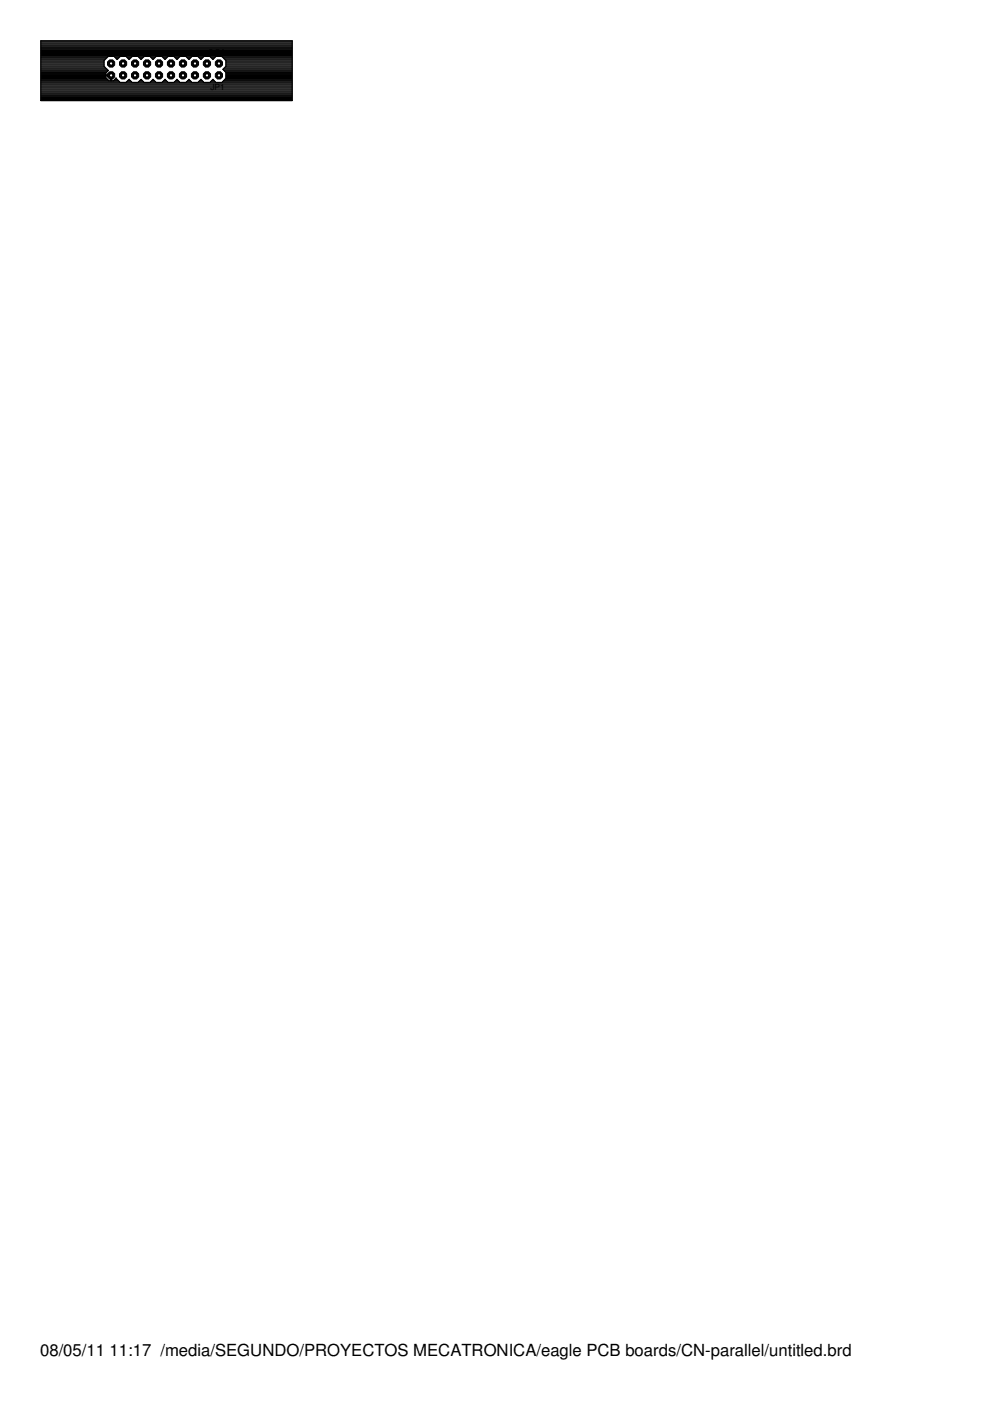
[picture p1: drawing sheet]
<svg xmlns="http://www.w3.org/2000/svg" width="210mm" height="297mm" viewBox="0 0 210 297" stroke-linecap="round" stroke-linejoin="round" font-family="sans-serif">
<g fill="#000" stroke="#000" stroke-width=".25">
<path d="M8.7 8.7h53.3zM8.7 20h53.3zM8.7 19.8h53.3zM8.7 19.5h53.3zM8.7 19.3h53.3zM8.7 19.1h53.3zM8.7 18.9h53.3zM8.7 18.6h53.3zM8.7 18.4h53.3zM8.7 18.2h53.3zM8.7 18h53.3zM8.7 17.8h53.3z"/>
<path d="M8.7 17.5h53.3zM8.7 17.3h16.6zM8.7 17.1h14.4zM8.7 16.9h14.2zM8.7 16.7h13.9zM8.7 16.4h13.7zM8.7 16.2h13.7zM8.7 16h14.7zM8.7 15.8h13.7zM8.7 15.6h13.7zM8.7 15.3h13.9zM8.7 15.1h14.1z"/>
<path d="M8.7 14.9h14.2zM8.7 14.7h14zM8.7 14.5h13.7zM8.7 14.2h13.5zM8.7 14h13.4zM8.7 13.8h13.4zM8.7 13.6h13.4zM8.7 13.3h13.4zM8.7 13.1h13.4zM8.7 12.9h13.4zM8.7 12.7h13.5zM8.7 12.5h13.7z"/>
<path d="M8.7 12.2h14zM8.7 12h14.2zM8.7 11.8h53.3zM8.7 11.6h53.3zM8.7 11.3h53.3zM8.7 11.1h53.3zM8.7 10.9h53.3zM8.7 10.7h53.3zM8.7 10.5h53.3zM8.7 10.2h53.3zM8.7 10h53.3zM8.7 9.8h53.3z"/>
<path d="M8.7 9.6h53.3zM8.7 9.4h53.3zM8.7 9.1h53.3zM8.7 8.9h53.3zM22.1 12.8v1.3zM22.1 14.1l.8 .8zM22.4 15.5v.4zM22.4 15.9h1zM22.4 16.1v.3zM22.4 16.4l.7 .7zM22.1 12.8l.8-.8zM23 14.9l-.6 .6z"/>
<path d="M23.1 17.1h.3zM23.4 15.9v.2zM22.4 16.1h1zM23.4 16.1v1zM23.4 16.1h.3zM23.4 17.1h.3zM23.4 16.9h.3zM23.4 16.7h.3zM23.4 16.4h.3zM23.4 16.2h.3zM23.7 16.1v1zM23.7 17.1h.3z"/>
<path d="M24.6 16.6l-.6 .5zM24 17.1h1.1zM22.9 12h1.3zM24.2 12h1.2zM24.3 16.9h.6zM24.5 12.2h.7zM24.5 16.7h.2zM24.6 16.6l.9 .9zM24.7 12.5h.3zM24.2 12l.6 .6zM25.5 12l-.7 .6zM25.5 17.5h1.2z"/>
<path d="M25.5 12h1.2zM27.4 16.8l-.7 .7zM26.8 12h1.2zM26.9 17.3h1zM27 12.2h.7zM27.1 17.1h.5zM27.2 12.5h.3zM27.3 16.9h.1zM26.7 12l.7 .6zM27.4 16.8l.6 .7zM28 12l-.6 .6zM28 17.5h1.3z"/>
<path d="M28 12h1.3zM29.3 17.5l.6-.7zM29.3 12h1.2zM29.4 17.3h1zM29.5 12.2h.8zM29.6 17.1h.6zM29.8 12.5h.3zM29.8 16.9h.2zM29.3 12l.6 .6zM29.9 16.8l.7 .7zM30.6 12l-.7 .6zM30.6 17.5h1.2z"/>
<path d="M30.6 12h1.2zM32.4 16.8l-.6 .7zM31.9 12h1.1zM31.9 17.3h1.1zM32.1 12.2h.7zM32.2 17.1h.5zM32.3 12.5h.3zM32.4 16.9h.1zM31.8 12l.6 .6zM32.4 16.8l.7 .7zM33.1 12l-.7 .6zM33.1 17.5h1.2z"/>
<path d="M33.1 12h1.2zM34.3 17.5l.7-.7zM34.4 12h1.2zM34.5 17.3h1zM34.6 12.2h.7zM34.7 17.1h.6zM34.8 12.5h.3zM34.9 16.9h.2zM34.3 12l.7 .6zM35 16.8l.6 .7zM35.6 12l-.6 .6zM35.6 17.5h1.3z"/>
<path d="M35.6 12h1.3zM36.9 17.5l.6-.7zM36.9 12h1.2zM37 17.3h1zM37.1 12.2h.8zM37.3 17.1h.5zM37.4 12.5h.3zM37.5 16.9h.1zM36.9 12l.6 .6zM37.5 16.8l.7 .7zM38.2 12l-.7 .6zM38.2 17.5h1.2z"/>
<path d="M38.2 12h1.2zM40.1 16.8l-.7 .7zM39.5 12h1.2zM39.6 17.3h1zM39.7 12.2h.7zM39.8 17.1h.5zM39.9 12.5h.3zM39.4 12l.7 .6zM40.1 16.8l.6 .7zM40.7 12l-.6 .6zM40.7 17.5h1.3zM40.7 12h1.3z"/>
<path d="M42 17.5l.6-.7zM42 12h1.2zM42.1 17.3h1zM42.2 12.2h.8zM42.3 17.1h.6zM42.5 12.5h.3zM42 12l.6 .6zM42.6 16.8l.6 .7zM43.2 12l-.6 .6zM43.2 17.5h1.3zM43.2 12h1.3zM44.5 17.5l.6-.7z"/>
<path d="M44.6 12h1.1zM44.6 17.3h1zM44.8 12.2h.7zM44.9 17.1h.5zM45 12.5h.3zM44.5 12l.6 .6zM45.1 16.8l.7 .7zM45.8 12l-.7 .6zM45.8 17.5h1.2zM45.8 12h1.2zM47.9 16.6l-.9 .9zM47.1 12h14.9z"/>
<path d="M47.2 17.3h14.8zM47.3 14.7l.6-.6zM47.3 14.7h14.7zM47.3 12.2h14.7zM47.4 17.1h14.6zM47.4 14.9h14.6zM47.5 14.5h14.5zM47.5 12.5h14.5zM47.6 16.9h14.4zM47.6 15.1h14.4zM47.8 14.2h14.2zM47.8 12.7h14.2z"/>
<path d="M47.8 16.7h14.2zM47.9 15.3h14.1zM47.9 12.8v1.3zM47 12l.9 .8zM47.9 15.4v1.2zM47.3 14.7l.6 .7zM47.9 16.4h14.1zM47.9 16.2h14.1zM47.9 16h14.1zM47.9 15.8h14.1zM47.9 15.6h14.1zM47.9 14h14.1z"/>
<path d="M47.9 13.8h14.1zM47.9 13.6h14.1zM47.9 13.3h14.1zM47.9 13.1h14.1zM47.9 12.9h14.1zM62 8.7v12.6zM8.7 8.7v12.6zM8.7 21.3h53.3zM8.7 21.1h53.3zM8.7 20.9h53.3zM8.7 20.7h53.3zM8.7 20.4h53.3z"/>
<path d="M8.7 20.2h53.3z"/>
</g>
<circle cx="46.4" cy="13.5" r=".83" fill="#000" stroke="#000" stroke-width=".21"/>
<circle cx="46.4" cy="13.5" r=".51" fill="#fff" stroke="#000" stroke-width=".21"/>
<circle cx="46.4" cy="16" r=".83" fill="#000" stroke="#000" stroke-width=".21"/>
<circle cx="46.4" cy="16" r=".51" fill="#fff" stroke="#000" stroke-width=".21"/>
<circle cx="43.9" cy="13.5" r=".83" fill="#000" stroke="#000" stroke-width=".21"/>
<circle cx="43.9" cy="13.5" r=".51" fill="#fff" stroke="#000" stroke-width=".21"/>
<circle cx="43.9" cy="16" r=".83" fill="#000" stroke="#000" stroke-width=".21"/>
<circle cx="43.9" cy="16" r=".51" fill="#fff" stroke="#000" stroke-width=".21"/>
<circle cx="41.3" cy="13.5" r=".83" fill="#000" stroke="#000" stroke-width=".21"/>
<circle cx="41.3" cy="13.5" r=".51" fill="#fff" stroke="#000" stroke-width=".21"/>
<circle cx="41.3" cy="16" r=".83" fill="#000" stroke="#000" stroke-width=".21"/>
<circle cx="41.3" cy="16" r=".51" fill="#fff" stroke="#000" stroke-width=".21"/>
<circle cx="38.8" cy="13.5" r=".83" fill="#000" stroke="#000" stroke-width=".21"/>
<circle cx="38.8" cy="13.5" r=".51" fill="#fff" stroke="#000" stroke-width=".21"/>
<circle cx="38.8" cy="16" r=".83" fill="#000" stroke="#000" stroke-width=".21"/>
<circle cx="38.8" cy="16" r=".51" fill="#fff" stroke="#000" stroke-width=".21"/>
<circle cx="36.3" cy="13.5" r=".83" fill="#000" stroke="#000" stroke-width=".21"/>
<circle cx="36.3" cy="13.5" r=".51" fill="#fff" stroke="#000" stroke-width=".21"/>
<circle cx="36.3" cy="16" r=".83" fill="#000" stroke="#000" stroke-width=".21"/>
<circle cx="36.3" cy="16" r=".51" fill="#fff" stroke="#000" stroke-width=".21"/>
<circle cx="33.7" cy="13.5" r=".83" fill="#000" stroke="#000" stroke-width=".21"/>
<circle cx="33.7" cy="13.5" r=".51" fill="#fff" stroke="#000" stroke-width=".21"/>
<circle cx="33.7" cy="16" r=".83" fill="#000" stroke="#000" stroke-width=".21"/>
<circle cx="33.7" cy="16" r=".51" fill="#fff" stroke="#000" stroke-width=".21"/>
<circle cx="31.2" cy="13.5" r=".83" fill="#000" stroke="#000" stroke-width=".21"/>
<circle cx="31.2" cy="13.5" r=".51" fill="#fff" stroke="#000" stroke-width=".21"/>
<circle cx="31.2" cy="16" r=".83" fill="#000" stroke="#000" stroke-width=".21"/>
<circle cx="31.2" cy="16" r=".51" fill="#fff" stroke="#000" stroke-width=".21"/>
<circle cx="28.6" cy="13.5" r=".83" fill="#000" stroke="#000" stroke-width=".21"/>
<circle cx="28.6" cy="13.5" r=".51" fill="#fff" stroke="#000" stroke-width=".21"/>
<circle cx="28.6" cy="16" r=".83" fill="#000" stroke="#000" stroke-width=".21"/>
<circle cx="28.6" cy="16" r=".51" fill="#fff" stroke="#000" stroke-width=".21"/>
<circle cx="26.1" cy="13.5" r=".83" fill="#000" stroke="#000" stroke-width=".21"/>
<circle cx="26.1" cy="13.5" r=".51" fill="#fff" stroke="#000" stroke-width=".21"/>
<circle cx="26.1" cy="16" r=".83" fill="#000" stroke="#000" stroke-width=".21"/>
<circle cx="26.1" cy="16" r=".51" fill="#fff" stroke="#000" stroke-width=".21"/>
<circle cx="23.6" cy="13.5" r=".83" fill="#000" stroke="#000" stroke-width=".21"/>
<circle cx="23.6" cy="13.5" r=".51" fill="#fff" stroke="#000" stroke-width=".21"/>
<circle cx="23.6" cy="16" r=".83" fill="#000" stroke="#000" stroke-width=".21"/>
<circle cx="23.6" cy="16" r=".51" fill="#fff" stroke="#000" stroke-width=".21"/>
<g fill="none" stroke="#000" stroke-width=".32">
<circle cx="23.6" cy="13.5" r=".4"/>
<circle cx="23.6" cy="16" r=".4"/>
<circle cx="26.1" cy="13.5" r=".4"/>
<circle cx="26.1" cy="16" r=".4"/>
<circle cx="28.6" cy="13.5" r=".4"/>
<circle cx="28.6" cy="16" r=".4"/>
<circle cx="31.2" cy="16" r=".4"/>
<circle cx="31.2" cy="13.5" r=".4"/>
<circle cx="33.7" cy="16" r=".4"/>
<circle cx="33.7" cy="13.5" r=".4"/>
<circle cx="36.3" cy="13.5" r=".4"/>
<circle cx="36.3" cy="16" r=".4"/>
<circle cx="38.8" cy="13.5" r=".4"/>
<circle cx="38.8" cy="16" r=".4"/>
<circle cx="41.3" cy="16" r=".4"/>
<circle cx="41.3" cy="13.5" r=".4"/>
<circle cx="43.9" cy="13.5" r=".4"/>
<circle cx="43.9" cy="16" r=".4"/>
<circle cx="46.4" cy="16" r=".4"/>
<circle cx="46.4" cy="13.5" r=".4"/>
</g>
<g font-size="3.5">
<text x="8.5" y="287.5">08/05/11</text>
<text x="23.2" y="287.5">11:17 /media/SEGUNDO/PROYECTOS MECATRONICA/eagle PCB boards/CN-parallel/untitled.brd</text>
</g>
<text font-size="1.8" x="44.6" y="19.2">JP1</text>
</svg>
